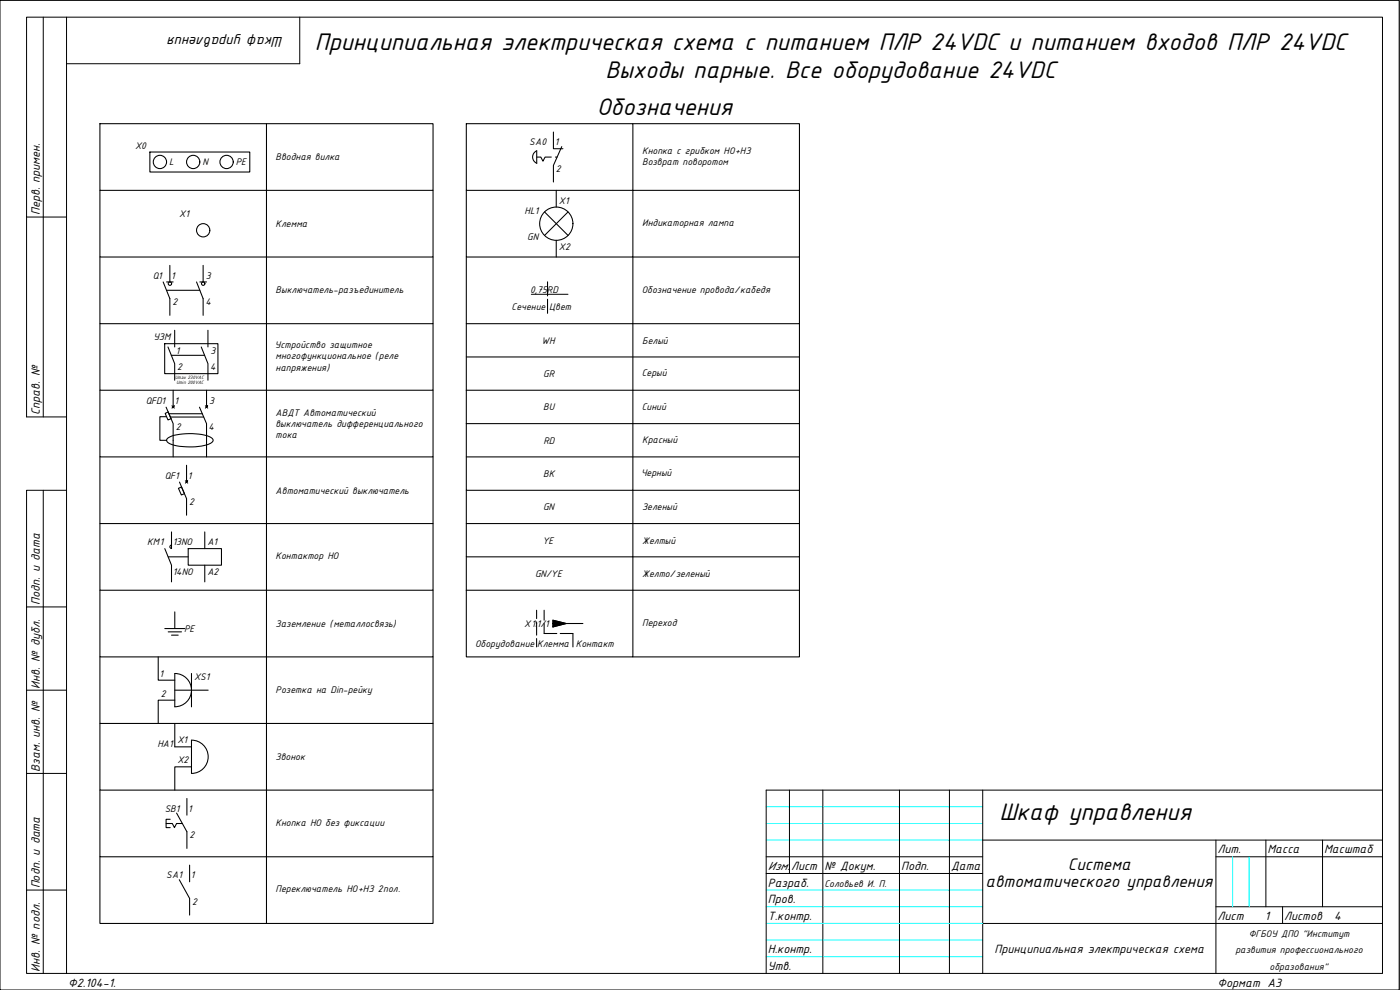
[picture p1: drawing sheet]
<svg xmlns="http://www.w3.org/2000/svg" width="420mm" height="297mm" viewBox="0 0 420 297" stroke-linecap="round" stroke-linejoin="round" font-family="sans-serif">
<!-- layer: 0 -->
<g fill="none" stroke="#000" stroke-width=".3">
<path d="M13 5.2v119.9M20 5.2h394.9v286.9h-394.9zM20 5.2h-12v59.9h12M90 5.2v13.9h-70M8 65.1v60h12M13 147.1v145M20 147.1h-12v35M20 182.1h-12v25M20 207.1h-12v25M20 232.1h-12v35M236.9 237.1v25M246.9 237.1v55"/>
<path d="M269.9 237.1v55M284.9 237.1v55M294.9 237.1v55M414.9 237.1h.1M414.9 237.1h-185v55M229.9 257.1h65M294.9 252.1h120M364.9 257.1h50M364.9 252.1v40M379.9 252.1v20M396.9 252.1v20M20 267.1h-12v25h12"/>
<path d="M229.9 262.1h65M294.9 277.1h120M364.9 272.1h50M384.9 272.1v5"/>
</g>
<!-- layer: 4 -->
<path d="M229.9 252.1h65M229.9 247.1h65M229.9 242.1h65M369.9 257.1v15M374.9 257.1v15M229.9 272.1h65M229.9 267.1h65M229.9 277.1h65M229.9 287.1h65M229.9 282h65" fill="none" stroke="#0ff" stroke-width=".3"/>
<path d="M0 .1h419.9v296.9v-296.9" fill="none" stroke="#bababa" stroke-width=".3"/>
<g fill="none" stroke="#000" stroke-width=".32">
<path d="M30 37.1h50v20h-50zM80 37.1h50v20h-50v20h-50v-20M139.9 37.1h50v20h-50zM166.1 39.6v5h2.8M189.9 37.1h50v20h-50v20h-50v-20M45 45.6h30v6h-30zM130 57.1v20h-50v20h-50v-20M160.3 45.8l.8-.6v3.8a2.03 2.03 0 0 1-.8-3.2zM161.1 47.1h1.2l.6 1.3 .7-1.3h1.9M166.7 47.1h.5M166.9 57.1v5M168.6 44l-2.5 5.6v5"/>
<path d="M239.9 57.1v20h-50v20h-50v-20M51 79.6v5M61 79.6v5M130 77.1v20h-50v20h-50v-20M163.4 63.6l7.1 7.1M166.9 72.1v5M170.5 63.6l-7.1 7.1M239.9 77.1v20h-50v50h-50v-20M49 84.6l2 5v5M50 84.6h2M50 87.1h10M52.4 99.1v5"/>
<path d="M59 84.6l2 5v5M60 84.6h2M62.4 99.1v5M130 97.1v20h-50v20h-50v-20M139.9 97.1v30M239.9 97.1v30M49.4 103.1h16v9h-16zM50.4 104.1l2 5v5M51.4 106.6h10M52 117.1v5l.3-.4-.7 .7M60.4 104.1l2 5v5M62 117.1v5l.3-.4-.7 .7"/>
<path d="M130 117.1v20h-50v20h-50v-20M139.9 117.1h100M139.9 107.1h100M49.6 124l.9-.4 .8 2-.9 .4zM49.8 122.2l2.2 4.9v10M50 125h-2v7.1h2M50.2 131.6a15.9 15.9 0 0 1 10.3-1.2l2.6 .8a.94 .94 0 0 1 .9 .9 .94 .94 0 0 1-.9 .9 18.3 18.3 0 0 1-12.5-.1 .86 .86 0 0 1-.4-1.3zM50.7 124.1h10M51.1 125.1h10M51.6 121.7l.7 .7M56 139.6v5l.3-.3-.7 .7M59.9 122.2l2.1 4.9v10"/>
<path d="M61.6 121.7l.7 .7M130 137.1v20h-50v20h-50v-20M139.9 127.1h100M139.9 137.1h100M239.9 127.1v20h-50v20h-50v-20M51.5 159.6v5M53.6 146.5l.9-.4 .9 2-1 .4zM53.9 144.6l2.1 5v5M55.6 144.3l.7 .7M61.5 159.6v5M130 157.1v20h-50v20h-50v-20M139.9 157.1h100"/>
<path d="M239.9 147.1v20h-50v30h-50v-20M49.5 164.6l2 5v5M50.5 167.1h6M51.5 163.5a.51 .51 0 0 0-.5 .6 .51 .51 0 0 0 .5 .5M56.5 164.6h10v5h-10zM61.5 169.6v5M130 177.1v20h-50v20h-50v-20M139.9 167.1v10M139.9 177.1h100M239.9 177.1v20h-50M239.9 167.1v10M47.5 197.1v7h5"/>
<path d="M49.5 188.6h6M50.5 189.6h4M51.5 190.6h2M52.5 183.6v5M130 197.1v20h-50v20h-50v-20M165.9 186.1l4 1-4 1zM169.9 187.1h5M52.5 210.1h-5v7M52.5 217.1v7h5M52.5 207.1h10M52.5 212.1a5 5 0 0 0 5-5 5 5 0 0 0-5-5v10M57.5 202.1v10"/>
<path d="M130 217.1v20h-50v20h-50v-20M56.1 239.6v5M57.5 230.1h-5v7M57.5 222.1a5 5 0 0 1 5 5 5 5 0 0 1-5 5zM130 237.1v20h-50v20h-50v-20M51.1 245.8h-1.3v1.3M53 243.9l3.1 5.7v5M54.7 247.1h-1.7l-.6 1.2-.7-1.2h-1.9v1.2h1.3M56.9 259.6v5M130 257.1v20h-50M53.8 263.9l3.1 5.7v5"/>
<circle cx="48" cy="48.6" r="1.99"/>
<circle cx="58" cy="48.6" r="1.99"/>
<circle cx="68" cy="48.6" r="1.99"/>
<circle cx="61" cy="69.1" r="1.99"/>
<circle cx="167" cy="67.1" r="5"/>
<circle cx="51" cy="85.1" r=".51"/>
<circle cx="61" cy="85.1" r=".51"/>
</g>
<path d="M159.5 88.3h11" fill="none" stroke="#000" stroke-width=".3"/>
<path d="M165.9 186.1l4 1h-4zM165.9 187.1v1l4-1z" fill="#000" stroke="#000" stroke-width=".3"/>
<path d="M164.3 84.6v4.2M164.3 89.8v4.2M161 183.1v2.5M161 186.6v4M161 191.6v2.5M163.3 183.1v3M163.3 187.1v3h3.8M168.1 190.1h3.8v4" fill="none" stroke="#000" stroke-width=".32"/>
<path d="M0 .1h419.9v296.9h-419.9z" fill="none" stroke="#000" stroke-width=".3"/>
<g font-size="7.8">
<text x="94.5" y="15.1">Принципиальная электрическая схема с питанием ПЛР 24VDC и питанием входов ПЛР 24VDC</text>
<text x="181.7" y="23.5">Выходы парные. Все оборудование 24VDC</text>
<text x="179.1" y="34.6">Обозначения</text>
<text x="299.9" y="246.1">Шкаф управления</text>
</g>
<g font-size="5.4">
<text x="320.5" y="261.1">Система</text>
<text x="295.7" y="266.1">автоматического управления</text>
</g>
<text font-size="4.7" x="85" y="11.1" transform="rotate(-180 85 11.1)">Шкаф управления</text>
<g font-size="3.9">
<text x="12" y="64.6" transform="rotate(-90 12 64.6)">Перв. примен.</text>
<text x="12" y="124.6" transform="rotate(-90 12 124.6)">Справ. №</text>
<text x="12" y="181.6" transform="rotate(-90 12 181.6)">Подп. и дата</text>
<text x="12" y="206.6" transform="rotate(-90 12 206.6)">Инв. № дубл.</text>
<text x="12" y="231.6" transform="rotate(-90 12 231.6)">Взам. инв. №</text>
<text x="365.4" y="256.1">Лит.</text>
<text x="380.4" y="256.1">Масса</text>
<text x="397.4" y="256.1">Масштаб</text>
<text x="230.4" y="261.1">Изм.</text>
<text x="237.5" y="261.1">Лист</text>
<text x="247.4" y="261.1">№ Докум.</text>
<text x="270.4" y="261.1">Подп.</text>
<text x="285.4" y="261.1">Дата</text>
<text x="12" y="266.6" transform="rotate(-90 12 266.6)">Подп. и дата</text>
<text x="230.4" y="266.1">Разраб.</text>
<text x="230.4" y="271.1">Пров.</text>
<text x="230.4" y="276">Т.контр.</text>
<text x="365.4" y="276">Лист</text>
<text x="379.6" y="276">1</text>
<text x="385.4" y="276">Листов</text>
<text x="400.4" y="276">4</text>
<text x="230.4" y="286.1">Н.контр.</text>
<text x="298.5" y="286.1">Принципиальная электрическая схема</text>
<text x="12" y="291.6" transform="rotate(-90 12 291.6)">Инв. № подл.</text>
<text x="230.4" y="291.1">Утв.</text>
<text x="20.5" y="296.1">Ф2.104-1.</text>
<text x="365.4" y="296.1">Формат А3</text>
</g>
<g font-size="3.1">
<text x="40.5" y="44.6">X0</text>
<text x="158.8" y="43.6">SА0</text>
<text x="166.5" y="43.6">1</text>
<text x="192.7" y="46.1">Кнопка с грибком НО+НЗ</text>
<text x="50.8" y="49.6">L</text>
<text x="60.7" y="49.6">N</text>
<text x="70.7" y="49.6">PE</text>
<text x="82.7" y="48.1">Вводная вилка</text>
<text x="166.8" y="51.6">2</text>
<text x="192.7" y="49.5">Возврат поворотом</text>
<text x="53.8" y="65.1">X1</text>
<text x="157.4" y="64.1">HL1</text>
<text x="167.7" y="61.1">X1</text>
<text x="82.7" y="68.1">Клемма</text>
<text x="192.7" y="67.8">Индикаторная лампа</text>
<text x="158.2" y="72.1">GN</text>
<text x="167.7" y="75.1">X2</text>
<text x="45.9" y="83.6">Q1</text>
<text x="51.4" y="83.6">1</text>
<text x="61.7" y="83.6">3</text>
<text x="82.7" y="87.8">Выключатель-разъединитель</text>
<text x="159.1" y="87.9">0,75RD</text>
<text x="192.6" y="87.8">Обозначение провода/кабедя</text>
<text x="51.8" y="91.6">2</text>
<text x="61.6" y="91.6">4</text>
<text x="153.5" y="92.9">Сечение</text>
<text x="164.8" y="92.9">Цвет</text>
<text x="46" y="102.1">УЗМ</text>
<text x="52.8" y="106.1">1</text>
<text x="63.2" y="106.1">3</text>
<text x="82.5" y="104.3">Устройство защитное</text>
<text x="82.7" y="107.8">многофункциональное (реле</text>
<text x="162.5" y="103.1">WH</text>
<text x="192.7" y="103.1">Белый</text>
<text x="53.2" y="111.1">2</text>
<text x="63.1" y="111.1">4</text>
<text x="82.7" y="111.3">напряжения)</text>
<text x="163.1" y="113.1">GR</text>
<text x="192.6" y="112.8">Серый</text>
<text x="43.7" y="121.1">QFD1</text>
<text x="52.4" y="121.1">1</text>
<text x="62.7" y="121.1">3</text>
<text x="82.7" y="124.8">АВДТ Автоматический</text>
<text x="163" y="123.1">BU</text>
<text x="192.6" y="123.1">Синий</text>
<text x="52.7" y="129.1">2</text>
<text x="62.6" y="129.1">4</text>
<text x="82.7" y="128.1">выключатель дифференциального</text>
<text x="82.7" y="131.4">тока</text>
<text x="163.1" y="133.1">RD</text>
<text x="192.7" y="132.8">Красный</text>
<text x="49.4" y="143.6">QF1</text>
<text x="56.4" y="143.6">1</text>
<text x="163" y="143.1">BK</text>
<text x="192.4" y="142.8">Черный</text>
<text x="82.7" y="148.1">Автоматический выключатель</text>
<text x="56.7" y="151.6">2</text>
<text x="163" y="153.1">GN</text>
<text x="192.7" y="153.1">Зеленый</text>
<text x="44.2" y="163.6">КМ1</text>
<text x="51.9" y="163.6">13NO</text>
<text x="62.2" y="163.6">А1</text>
<text x="82.7" y="167.8">Контактор НО</text>
<text x="162.8" y="163.1">YE</text>
<text x="192.7" y="163.1">Желтый</text>
<text x="51.9" y="172.6">14NO</text>
<text x="62.2" y="172.6">А2</text>
<text x="160.6" y="173.1">GN/YE</text>
<text x="192.7" y="173.1">Желто/зеленый</text>
<text x="55.2" y="189.6">PE</text>
<text x="82.7" y="188.1">Заземление (металлосвязь)</text>
<text x="157.3" y="188.1">Х1:1/1</text>
<text x="192.7" y="187.8">Переход</text>
<text x="142.6" y="194.1">Оборудование</text>
<text x="161.3" y="194.1">Клемма</text>
<text x="172.8" y="194.1">Контакт</text>
<text x="47.9" y="203.1">1</text>
<text x="48.2" y="209.1">2</text>
<text x="58.2" y="204.1">XS1</text>
<text x="82.7" y="207.8">Розетка на Din-рейку</text>
<text x="47.2" y="224.1">HA1</text>
<text x="53.2" y="223.1">X1</text>
<text x="53.2" y="229.1">X2</text>
<text x="82.7" y="228.1">Звонок</text>
<text x="49.5" y="243.6">SB1</text>
<text x="56.5" y="243.6">1</text>
<text x="56.9" y="251.6">2</text>
<text x="82.7" y="247.8">Кнопка НО без фиксации</text>
<text x="49.9" y="263.6">SА1</text>
<text x="57.3" y="263.6">1</text>
<text x="82.7" y="267.8">Переключатель НО+НЗ 2пол.</text>
<text x="247.4" y="266.1">Соловьев И. П.</text>
<text x="57.7" y="271.6">2</text>
<text x="374.8" y="281.1">ФГБОУ ДПО &quot;Институт</text>
<text x="370.8" y="286.1">развития профессионального</text>
<text x="381" y="291.1">образования&quot;</text>
</g>
<g font-size="1.6">
<text x="52.6" y="113.6">Umax 230VAC</text>
<text x="53" y="115.1">Umin 200VAC</text>
</g>
</svg>
